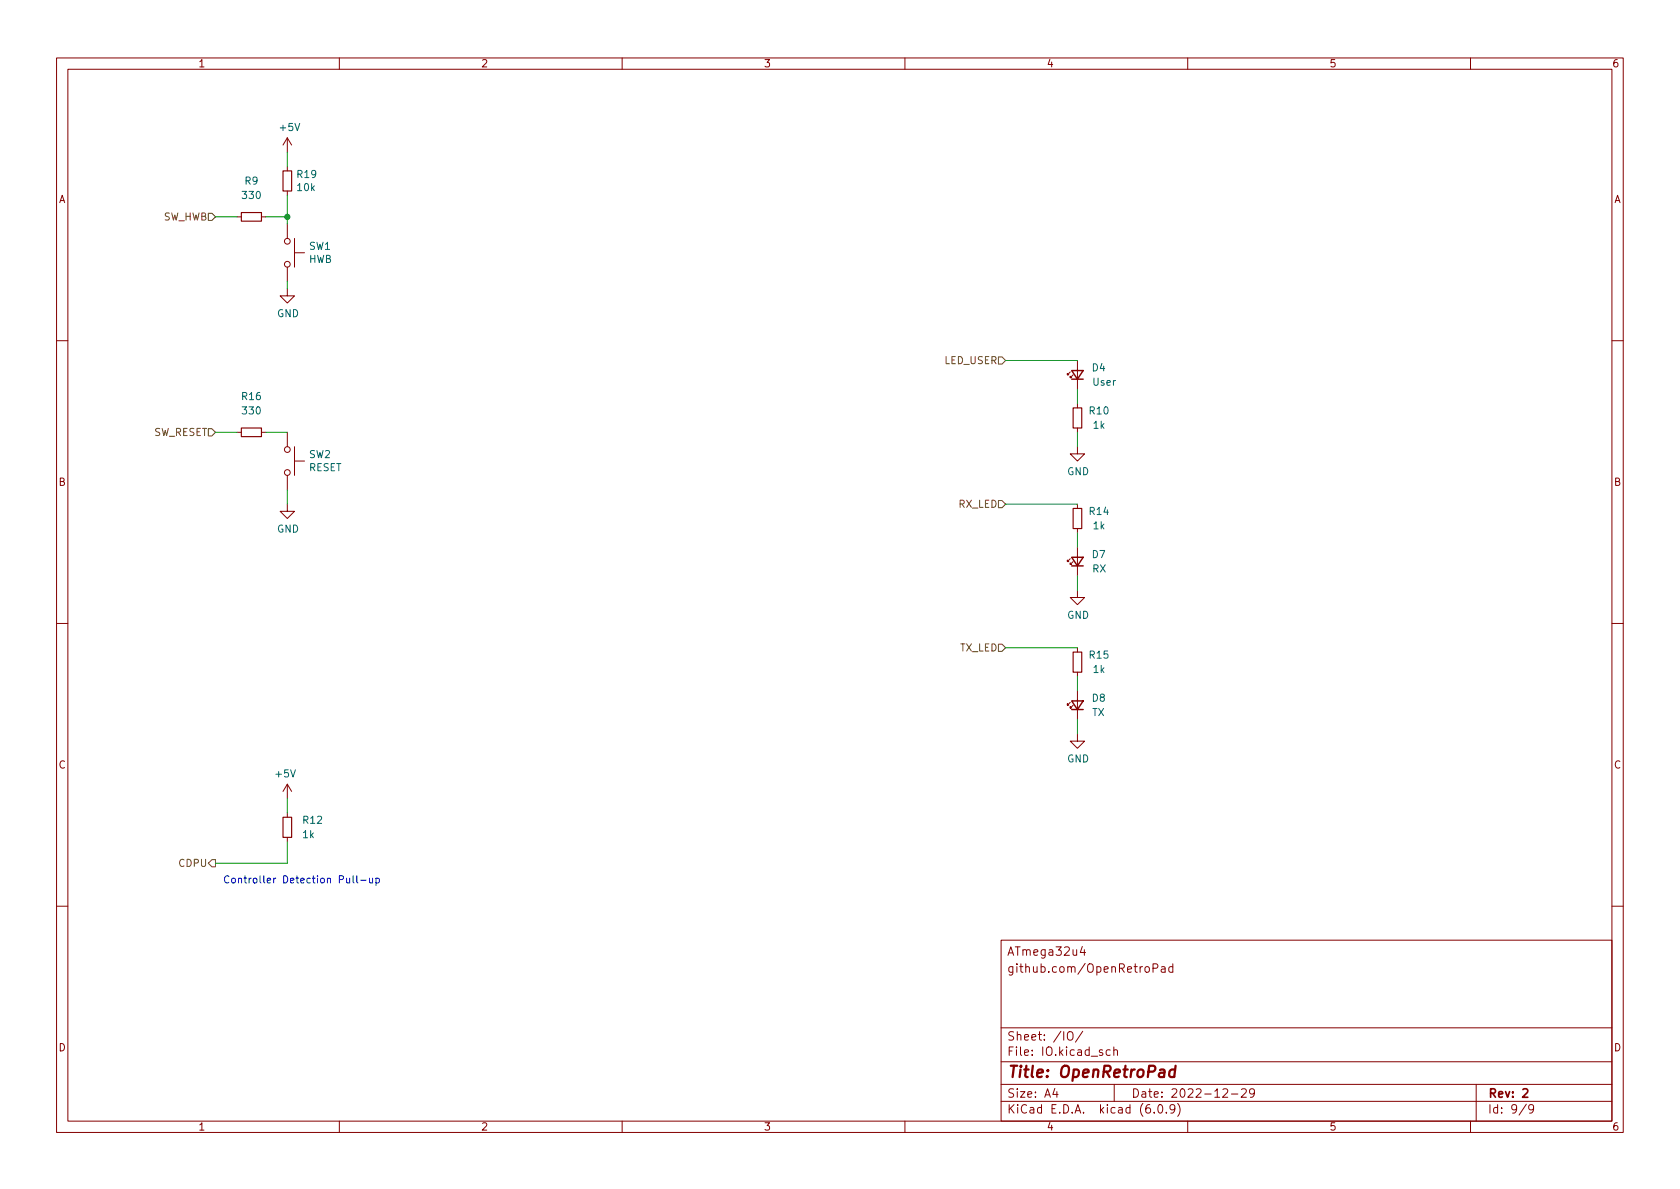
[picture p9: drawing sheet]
<svg xmlns="http://www.w3.org/2000/svg" width="297mm" height="210mm" viewBox="0 0 297 210" stroke-linecap="round" stroke-linejoin="round" font-family="sans-serif">
<g fill="none" stroke="#840000" stroke-width=".18">
<path d="M10 10.2h277v190.1h-277zM12 12.2h273v186.1h-273zM60 10.2v2M110 10.2v2M160 10.2v2M210 10.2v2M260 10.2v2M41.9 38.3h.8M46.2 38.3h.8M50.8 24.4v2.5M50.8 29.5v.7M50.8 33.8v.7"/>
<path d="M50.8 39.6v2.6M50.8 24.4l-.8 1.2M50.8 24.4l.8 1.2M50.8 51v1.3h1.3l-1.3 1.3-1.3-1.3h1.3M50.8 47.2v2.6M52.1 42.2v5M52.1 44.7h1.7M10 60.2h2M41.9 76.4h.8M46.2 76.4h.8M50.8 76.4v2.6M52.1 79v5.1"/>
<path d="M189.2 65.8l-.5 .5v-.3v.3h.3M189.7 66.3l-.5 .5v-.3v.3h.3M190.5 79v1.3h1.3l-1.3 1.2-1.3-1.2h1.3M190.5 63.7v5.1M190.5 71.4v.7M190.5 75.7v.7M285 60.2h2M50.8 89.1v1.3h1.3l-1.3 1.3-1.3-1.3h1.3M50.8 84.1v2.5M52.1 81.5h1.7M189.2 98.8l-.5 .5v-.2v.2h.3M189.7 99.3l-.5 .5v-.2v.2h.3"/>
<path d="M190.5 89.1v.8M190.5 93.5v.7M190.5 96.8v5M10 110.2h2M190.5 104.4v1.3h1.3l-1.3 1.2-1.3-1.2h1.3M190.5 114.5v.8M190.5 118.9v.7M285 110.2h2M50.8 138.7v2.5M50.8 138.7l.8 1.2M50.8 138.7l-.8 1.2M189.2 124.2l-.5 .5v-.2v.2h.3"/>
<path d="M189.7 124.7l-.5 .5v-.2v.2h.3M190.5 129.8v1.3h1.3l-1.3 1.2-1.3-1.2h1.3M190.5 122.2v5M50.8 143.8v.7M50.8 148.1v.7M10 160.2h2M177 166.3h108v32h-108zM191.4 167.4l-.4 1h.9M191.7 167.9v1M203.9 171.2l.7-.1 .1-.2-.1-.3-.2-.2h-.5v1.5M205.4 171h.5l.1 .9M206 171.3l-.5 .1a.29 .29 0 0 0-.2 .2 .29 .29 0 0 0 .2 .3h.5"/>
<path d="M207.4 171l-.5-.1-.3 .3v.4l.2 .3h.6M207.4 170.4v1.5M285 160.2h2M60 198.3v2M110 198.3v2M160 198.3v2M177 194.8h108M177 191.8h108M177 187.8h108M177 181.8h108M186.5 192.5l-.4 1h1M186.9 193v1"/>
<path d="M188.8 182.6a.5 .5 0 0 1 .6-.2 .5 .5 0 0 1 .3 .5v.5a.5 .5 0 0 1-.5 .6 .5 .5 0 0 1-.5-.6zM191.4 182.4l-1.3 1.9M196.3 185.7l-.4-.1-.3 .3v.4l.1 .3h.6M196.9 185.8l.2-.2 .4 .1 .1 .9M196.9 185.1v1.5M197 191.8v3M204.1 196.7v.1M204.9 195.4l.2-.1a.81 .81 0 0 1 .6 .7 .81 .81 0 0 1-.3 .8h-.2a.81 .81 0 0 1-.6-.6 .81 .81 0 0 1 .3-.8zM206.2 196.7v.1M207.7 196l-.3 .3h-.3l-.2-.3 .1-.6 .4-.1 .2 .2a.99 .99 0 0 1-.3 1.3h-.3M208.2 195.1a1.72 1.72 0 0 1 0 2.3M210 198.3v2"/>
<path d="M216.2 192.7l.6-.2 .2 .2 .1 .3-1 1h1M217.7 193.5h1.2M219.5 192.7l.6-.2 .2 .2 .1 .3-1 1h1M221.8 193.2l-.3 .3-.4-.1-.2-.2 .2-.6 .4-.1 .2 .2a.99 .99 0 0 1-.3 1.3h-.3M260 198.3v2M261 191.8v6.5M269.9 195.3l-1.3 1.9M271.2 196l-.3 .3h-.3l-.3-.3 .1-.6 .5-.1 .2 .2a.99 .99 0 0 1-.4 1.3h-.3"/>
<circle cx="50.8" cy="42.7" r=".51"/>
<circle cx="50.8" cy="46.7" r=".51"/>
<circle cx="50.8" cy="79.5" r=".51"/>
<circle cx="50.8" cy="83.6" r=".51"/>
</g>
<path d="M269.3 192.7l.5-.2 .3 .2v.3l-.9 1h.9" fill="none" stroke="#840000" stroke-width=".3"/>
<path d="M207.8 189.2a.66 .66 0 0 0-1 .3l-.1 .6 .2 .3 .1 .1 .6-.1M207.9 188.5l-.3 2" fill="none" stroke="#840000" stroke-width=".4"/>
<path d="M42.7 37.6h3.5v1.5h-3.5zM50 30.2h1.6v3.6h-1.6zM42.7 75.7h3.5v1.5h-3.5zM189.7 72.1h1.6v3.6h-1.6zM189.7 89.9h1.6v3.6h-1.6zM189.7 115.3h1.6v3.6h-1.6zM50 144.5h1.6v3.6h-1.6z" fill="none" stroke="#840000" stroke-width=".2"/>
<path d="M189.5 65.5h2l-1 1.6zM189.5 67.1h2M189.5 98.5h2l-1 1.6zM189.5 100.1h2M189.5 123.9h2l-1 1.6zM189.5 125.5h2" fill="none" stroke="#840000" stroke-width=".25"/>
<path d="M36.8 37.7h.7l.6 .6-.6 .7h-.7zM36.8 75.8h.7l.6 .6-.6 .7h-.7zM176.5 63.1h.7l.6 .6-.6 .7h-.7zM176.5 88.5h.7l.6 .6-.6 .7h-.7zM176.5 113.9h.7l.6 .6-.6 .7h-.7zM37.5 152h.6v1.3h-.6l-.7-.7z" fill="none" stroke="#725600" stroke-width=".18"/>
<path d="M61.3 155.3v.8h.3l.2-.1M61.8 155.3v.8M62.4 154.9v1.1l.2 .1M63.1 154.9v1.1l.2 .1M63.8 155.7h.9M65.3 155.3l.1 .8h.3l.2-.1M65.9 155.3v.8M66.5 155.4l.3-.1 .3 .2-.1 .6h-.5M66.5 155.3v1.3" fill="none" stroke="#0000c2" stroke-width=".18"/>
<g fill="none" stroke="#009600" stroke-width=".18">
<path d="M38.1 38.3h3.8M47 38.3h3.8M50.8 26.9v2.6M50.8 34.5v5.1M50.8 49.8v1.2M38.1 76.4h3.8M47 76.4h3.8M177.8 63.7h12.7M190.5 68.8v2.6M190.5 76.4v2.6M50.8 86.6v2.5M177.8 89.1h12.7"/>
<path d="M190.5 94.2v2.6M177.8 114.5h12.7M190.5 101.8v2.6M190.5 119.6v2.6M190.5 127.2v2.6M50.8 141.2v2.6M50.8 148.8v3.8h-12.7"/>
</g>
<circle cx="50.8" cy="38.3" r=".46" fill="#009600" stroke="#009600" stroke-width=".18"/>
<text font-size="2.8" fill="#840000" x="178" y="190.6">Title: OpenRetroPad</text>
<g font-size="2.1" fill="#840000">
<text x="178" y="172">github.com/OpenRetroPad</text>
<text x="178" y="169">ATmega32u4</text>
<text x="178" y="184">Sheet: /IO/</text>
<text x="178" y="186.7">File: IO.kicad_sch</text>
<text x="178" y="196.9">KiCad E.D.A. kicad (6.0.9)</text>
<text x="178" y="194.1">Size: A4</text>
<text x="200" y="194.1">Date: 2022-12-29</text>
<text x="263" y="194.1">Rev: 2</text>
<text x="263" y="196.9">Id: 9/9</text>
</g>
<g font-size="1.8" fill="#840000">
<text x="35" y="11.9">1</text>
<text x="85" y="11.9">2</text>
<text x="135" y="11.9">3</text>
<text x="185" y="11.9">4</text>
<text x="235" y="11.9">5</text>
<text x="285" y="11.9">6</text>
<text x="10.3" y="35.9">A</text>
<text x="285.3" y="35.9">A</text>
<text x="10.3" y="85.9">B</text>
<text x="285.3" y="85.9">B</text>
<text x="10.3" y="135.9">C</text>
<text x="285.3" y="135.9">C</text>
<text x="10.3" y="185.9">D</text>
<text x="285.3" y="185.9">D</text>
<text x="35" y="199.9">1</text>
<text x="85" y="199.9">2</text>
<text x="135" y="199.9">3</text>
<text x="185" y="199.9">4</text>
<text x="235" y="199.9">5</text>
<text x="285" y="199.9">6</text>
</g>
<g font-size="1.8" fill="#006464">
<text x="49.6" y="23.2">+5V</text>
<text x="43" y="35.2">330</text>
<text x="43.3" y="32.6">R9</text>
<text x="52.6" y="31.5">R19</text>
<text x="52.6" y="33.8">10k</text>
<text x="54.6" y="46.5">HWB</text>
<text x="54.7" y="44.2">SW1</text>
<text x="49" y="56.1">GND</text>
<text x="193.1" y="65.7">D4</text>
<text x="42.8" y="70.7">R16</text>
<text x="193.3" y="68.2">User</text>
<text x="43" y="73.3">330</text>
<text x="192.7" y="73.3">R10</text>
<text x="193.3" y="75.8">1k</text>
<text x="54.6" y="83.3">RESET</text>
<text x="54.7" y="81">SW2</text>
<text x="188.7" y="84">GND</text>
<text x="49" y="94.2">GND</text>
<text x="192.7" y="91.1">R14</text>
<text x="193.3" y="93.6">1k</text>
<text x="193.1" y="98.7">D7</text>
<text x="193.1" y="101.2">RX</text>
<text x="188.7" y="109.4">GND</text>
<text x="192.7" y="116.5">R15</text>
<text x="193.3" y="119">1k</text>
<text x="193.1" y="124.1">D8</text>
<text x="193.1" y="126.6">TX</text>
<text x="48.8" y="137.5">+5V</text>
<text x="188.7" y="134.8">GND</text>
<text x="53.6" y="148.2">1k</text>
<text x="53.6" y="145.7">R12</text>
</g>
<g font-size="1.8" fill="#725600">
<text x="28.7" y="39">SW_HWB</text>
<text x="167" y="64.4">LED_USER</text>
<text x="27" y="77.1">SW_RESET</text>
<text x="169.5" y="89.8">RX_LED</text>
<text x="169.6" y="115.2">TX_LED</text>
<text x="31.7" y="153.3">CDPU</text>
</g>
<text font-size="1.8" fill="#0000c2" x="39.4" y="156.2">Controller Detection Pull-up</text>
</svg>
